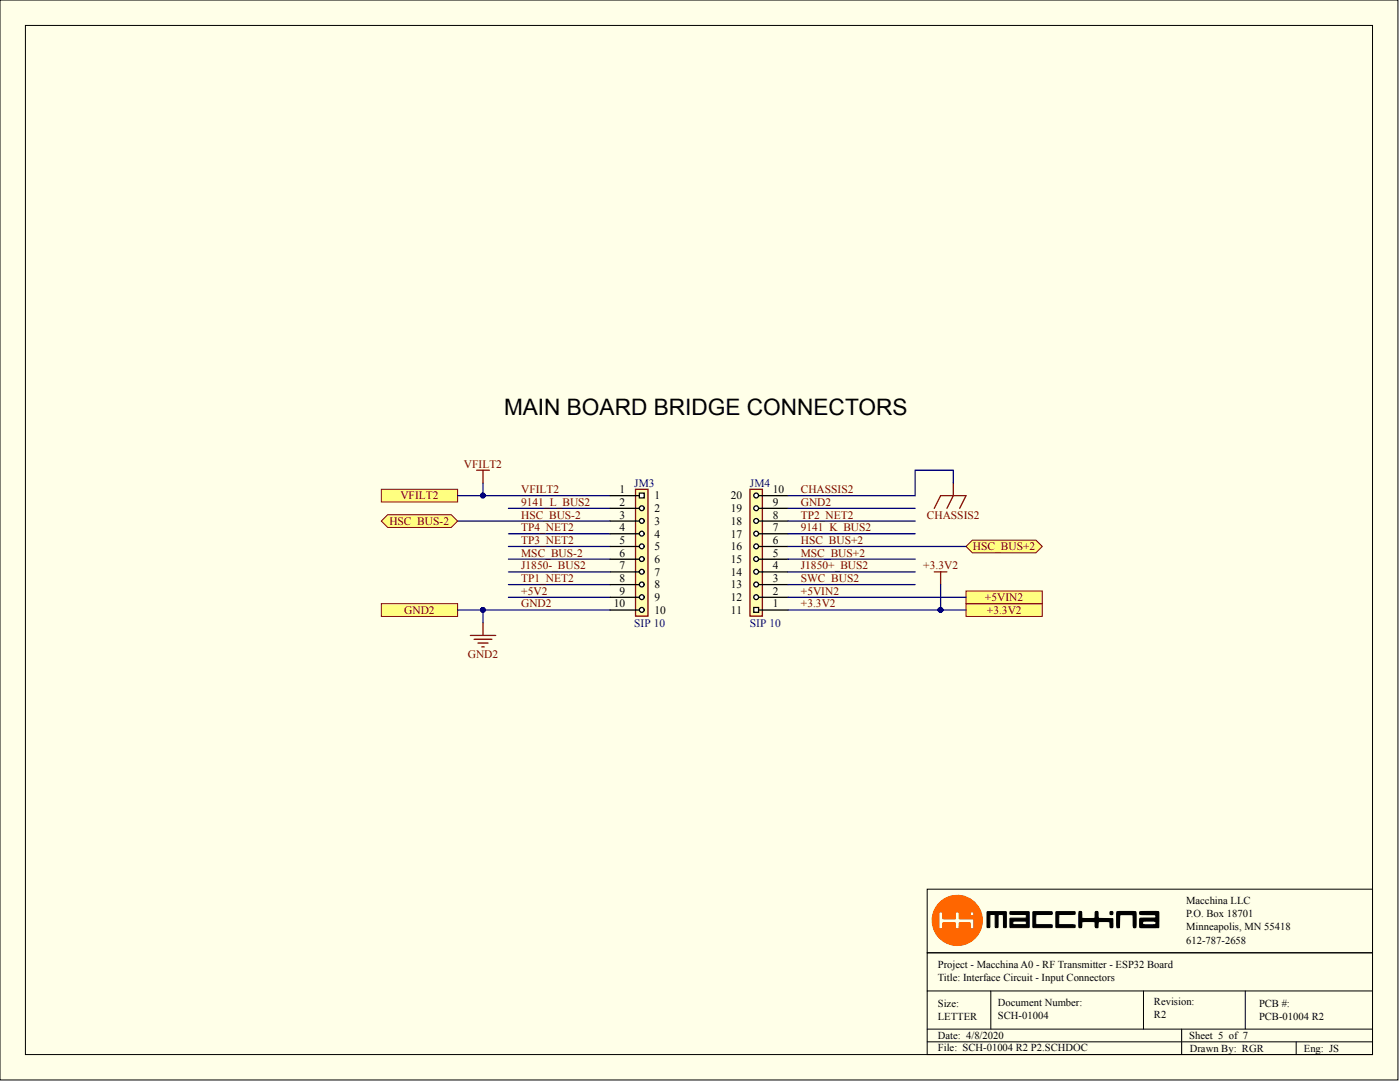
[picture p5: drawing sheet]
<svg xmlns="http://www.w3.org/2000/svg" width="279mm" height="216mm" viewBox="0 0 279 216" stroke-linecap="round" stroke-linejoin="round" font-family="sans-serif">
<g fill="#ffffe8" stroke="#000" stroke-width=".2">
<path d="M0 0h279v215.5h-279z"/>
<path d="M5.1 5.1h268.8v205.3h-268.8z"/>
</g>
<path d="M95.1 93.8h2.6M96.4 93.8v2.6M190.3 96.4v2.5l-1.3 2.5M186.5 101.4l1.2-2.5h5.1l-1.3 2.5M93.9 126.8h5M94.6 127.6h3.6M95.4 128.3h2M96.1 129.1h.5M96.4 124.3v2.5" fill="none" stroke="#800000" stroke-width=".25"/>
<path d="M96.4 96.4v2.5h25.4M91.3 104h30.5M101.5 101.4h20.3M101.5 116.7h20.3M101.5 109h20.3M101.5 106.5h20.3M101.5 111.6h20.3M101.5 114.1h20.3" fill="none" stroke="#000080" stroke-width=".25"/>
<circle cx="96.4" cy="98.9" r=".48" fill="#000080" stroke="#000080" stroke-width=".2"/>
<g fill="#ffff80" stroke="#800000" stroke-width=".2">
<path d="M76.1 97.6h15.2v2.6h-15.2z" fill-rule="evenodd"/>
<path d="M76.1 120.5h15.2v2.5h-15.2z" fill-rule="evenodd"/>
</g>
<path d="M186.5 114.1h2.5M187.7 114.1v2.6" fill="none" stroke="#800000" stroke-width=".25"/>
<path d="M192.8 120.5h15.2v2.5h-15.2z" fill-rule="evenodd" fill="#ffff80" stroke="#800000" stroke-width=".2"/>
<path d="M101.5 119.2h20.3M121.8 121.7h-25.4v2.6" fill="none" stroke="#000080" stroke-width=".25"/>
<circle cx="96.4" cy="121.7" r=".48" fill="#000080" stroke="#000080" stroke-width=".2"/>
<g fill="#ffff80" stroke="#800000" stroke-width=".2">
<path d="M192.8 109l1.3-1.2h12.6l1.3 1.2-1.3 1.3h-12.6z" fill-rule="evenodd"/>
<path d="M77.4 102.7h12.7l1.2 1.3-1.2 1.2h-12.7l-1.3-1.2z" fill-rule="evenodd"/>
</g>
<path d="M91.3 98.9h5.1M91.3 121.7h5.1" fill="none" stroke="#000080" stroke-width=".25"/>
<g fill="#000080" stroke="#000080" stroke-width=".2">
<circle cx="96.4" cy="121.7" r=".48"/>
<circle cx="96.4" cy="98.9" r=".48"/>
</g>
<path d="M192.8 117.9h15.2v2.6h-15.2z" fill-rule="evenodd" fill="#ffff80" stroke="#800000" stroke-width=".2"/>
<path d="M126.8 97.6h2.5v25.3h-2.5z" fill="#ffffb0" stroke="#800000" stroke-width=".25"/>
<path d="M121.8 98.9h5M121.8 101.4h5M121.8 109h5" fill="none" stroke="#000" stroke-width=".25"/>
<g fill="#fff" stroke="#000" stroke-width=".25">
<path d="M127.6 98.4h1v1h-1z"/>
<circle cx="128.1" cy="101.4" r=".48"/>
<circle cx="128.1" cy="109" r=".48"/>
</g>
<path d="M126.8 98.9h.8M121.8 104h5M121.8 106.5h5M126.8 109h.8M126.8 101.4h.8" fill="none" stroke="#000" stroke-width=".25"/>
<g fill="#fff" stroke="#000" stroke-width=".25">
<circle cx="128.1" cy="106.5" r=".48"/>
<circle cx="128.1" cy="103.9" r=".48"/>
</g>
<path d="M121.8 111.6h5M121.8 114.1h5M121.8 116.7h5M121.8 119.2h5M126.8 104h.8M126.8 106.5h.8M121.8 121.7h5" fill="none" stroke="#000" stroke-width=".25"/>
<g fill="#fff" stroke="#000" stroke-width=".25">
<circle cx="128.1" cy="111.6" r=".48"/>
<circle cx="128.1" cy="114.1" r=".48"/>
<circle cx="128.1" cy="116.6" r=".48"/>
<circle cx="128.1" cy="119.2" r=".48"/>
<circle cx="128.1" cy="121.7" r=".48"/>
</g>
<path d="M126.8 111.6h.8M126.8 114.1h.8M126.8 116.7h.8M126.8 119.2h.8M126.8 121.7h.8" fill="none" stroke="#000" stroke-width=".25"/>
<path d="M149.7 97.6h2.5v25.3h-2.5z" fill="#ffffb0" stroke="#800000" stroke-width=".25"/>
<path d="M152.2 119.2h5.1M152.2 111.6h5.1M152.2 121.7h5.1" fill="none" stroke="#000" stroke-width=".25"/>
<g fill="#fff" stroke="#000" stroke-width=".25">
<path d="M150.4 121.2h1v1h-1z"/>
<circle cx="150.9" cy="119.2" r=".48"/>
<circle cx="150.9" cy="111.6" r=".48"/>
</g>
<path d="M151.4 111.6h.8M151.4 119.2h.8M152.2 116.7h5.1M152.2 114.1h5.1M151.4 121.7h.8" fill="none" stroke="#000" stroke-width=".25"/>
<g fill="#fff" stroke="#000" stroke-width=".25">
<circle cx="150.9" cy="114.1" r=".48"/>
<circle cx="150.9" cy="116.6" r=".48"/>
</g>
<path d="M152.2 98.9h5.1M151.4 116.7h.8M151.4 114.1h.8M152.2 109h5.1M152.2 106.5h5.1M152.2 104h5.1M152.2 101.4h5.1" fill="none" stroke="#000" stroke-width=".25"/>
<g fill="#fff" stroke="#000" stroke-width=".25">
<circle cx="150.9" cy="109" r=".48"/>
<circle cx="150.9" cy="106.5" r=".48"/>
<circle cx="150.9" cy="103.9" r=".48"/>
<circle cx="150.9" cy="101.4" r=".48"/>
<circle cx="150.9" cy="98.9" r=".48"/>
</g>
<path d="M151.4 98.9h.8M151.4 109h.8M151.4 106.5h.8M151.4 104h.8M151.4 101.4h.8" fill="none" stroke="#000" stroke-width=".25"/>
<path d="M190.3 96.4v-2.6h-7.7v5.1h-25.3M157.3 119.2h35.5M157.3 116.7h25.3M157.3 114.1h25.3M157.3 111.6h25.3M157.3 109h35.5M157.3 106.5h25.3M157.3 104h25.3M157.3 101.4h25.3M187.7 116.7v5M157.3 121.7h35.5" fill="none" stroke="#000080" stroke-width=".25"/>
<circle cx="187.7" cy="121.7" r=".48" fill="#000080" stroke="#000080" stroke-width=".2"/>
<path d="M185 177.4h88.9v12.7h-88.9zM185 190.1h88.9v20.3h-88.9zM185 197.7h88.9M197.7 197.7v7.6M228.2 197.7v7.6M248.5 197.7v7.6M185 205.3h88.9M185 207.9h88.9M235.8 205.3v5.1M258.7 207.9v2.5" fill="none" stroke="#000" stroke-width=".2"/>
<path d="M186 183.7a5 5 0 0 1 10.1 0 5 5 0 0 1-10.1 0zM187.5 182l-.1 3 .2 .3 .5-.1 .1-1.1h.6l1.8 .1 .1 1.1h.4l.3-.1v-1l2.1-.1 .2 1.2h.6l.1-1.8-.2-.1-2.7-.1-.1-1.2a.4 .4 0 0 0-.5-.1 .4 .4 0 0 0-.2 .4l-.1 .9-2.4 .1-.1-1.3zM193.6 182.4a.4 .4 0 0 0 .8 0 .4 .4 0 0 0-.8 0z" fill="#f60" stroke="#f60" stroke-width=".2"/>
<g fill="#000" stroke="#000" stroke-width=".2">
<path d="M197 181.9h3.8v3.1h-.5l-.1-2.4-.2-.1-.8 .1v2.3a.29 .29 0 0 1-.3 .2 .29 .29 0 0 1-.3-.3v-2.2l-.1-.1h-.8l-.1 .1-.1 2.4-.5 .1zM206.2 181.9l3.8 .1-.1 .5h-3.1l-.1 .9v.9l.1 .2h3.1l.1 .6h-3.8zM210.8 181.9h3.7l.1 .4-.3 .2h-2.9l-.1 .1v1.8l.1 .1 3.1 .1v.5h-3.7z"/>
<path d="M201.6 181.9h3.8v3.2h-3.8v-1.8l3.1-.1 .1-.4-.1-.3-3.1-.1zM202.3 183.8l-.2 .5 .2 .2h2.4l.1-.1-.1-.6z"/>
</g>
<g fill="#000" stroke="#000" stroke-width=".25">
<path d="M215.4 182l.4-.1 .1 1.3 1.8 .1h.8l.1-1.4h.4l.2 1.4h2.9v1.7l-.5 .1-.1-1.1-.1-.1h-1.9l-.3 .1-.1 1.1h-.4l-.2-1.1-.1-.1a4.8 4.8 0 0 0-2.5 .1l-.1 1-.4 .1zM222.9 181.9h3.8v.9v2.3h-.4l-.1-.1-.1-2.4-1.9-.1h-.7l-.1 2.6h-.4a2.05 2.05 0 0 1-.1-1.6z"/>
<path d="M227.5 181.9h1.8a3 3 0 0 1 1.9 .1v3.1h-3.6l-.2-.7a1.18 1.18 0 0 1 .2-1.2h3l.1-.5-.1-.2-3.1-.1zM228.1 183.9l-.1 .4 .2 .2a5.3 5.3 0 0 0 2.5-.1v-.4l-.3-.2z"/>
<circle cx="221.8" cy="182.2" r=".32"/>
</g>
<text font-size="4.5" x="100.6" y="82.7">MAIN BOARD BRIDGE CONNECTORS</text>
<g font-size="2.3" fill="#800000">
<text x="92.6" y="93.3">VFILT2</text>
<text x="79.9" y="99.7">VFILT2</text>
<text x="104" y="98.4">VFILT2</text>
<text x="104" y="100.9">9141_L_BUS2</text>
<text x="159.8" y="98.4">CHASSIS2</text>
<text x="159.8" y="100.9">GND2</text>
<text x="77.7" y="104.7">HSC_BUS-2</text>
<text x="104" y="106">TP4_NET2</text>
<text x="104" y="103.5">HSC_BUS-2</text>
<text x="159.8" y="103.5">TP2_NET2</text>
<text x="159.8" y="106">9141_K_BUS2</text>
<text x="185" y="103.5">CHASSIS2</text>
<text x="104" y="108.5">TP3_NET2</text>
<text x="104" y="113.6">J1850-_BUS2</text>
<text x="104" y="111.1">MSC_BUS-2</text>
<text x="159.8" y="108.5">HSC_BUS+2</text>
<text x="159.8" y="111.1">MSC_BUS+2</text>
<text x="159.8" y="113.6">J1850+_BUS2</text>
<text x="184.3" y="113.6">+3.3V2</text>
<text x="194.1" y="109.8">HSC_BUS+2</text>
<text x="104" y="116.1">TP1_NET2</text>
<text x="104" y="118.7">+5V2</text>
<text x="159.8" y="116.1">SWC_BUS2</text>
<text x="159.8" y="118.7">+5VIN2</text>
<text x="196.6" y="119.9">+5VIN2</text>
<text x="80.7" y="122.5">GND2</text>
<text x="104" y="121.2">GND2</text>
<text x="159.8" y="121.2">+3.3V2</text>
<text x="196.9" y="122.5">+3.3V2</text>
<text x="93.4" y="131.4">GND2</text>
</g>
<g font-size="2.3">
<text x="123.7" y="98.4">1</text>
<text x="123.7" y="100.9">2</text>
<text x="130.6" y="99.7">1</text>
<text x="145.9" y="99.7">20</text>
<text x="154.2" y="100.9">9</text>
<text x="154.2" y="98.4">10</text>
<text x="123.7" y="103.5">3</text>
<text x="123.7" y="106">4</text>
<text x="130.6" y="102.2">2</text>
<text x="130.6" y="104.7">3</text>
<text x="130.6" y="107.3">4</text>
<text x="145.9" y="107.3">17</text>
<text x="145.9" y="104.7">18</text>
<text x="145.9" y="102.2">19</text>
<text x="154.2" y="106">7</text>
<text x="154.2" y="103.5">8</text>
<text x="123.7" y="108.5">5</text>
<text x="123.7" y="111.1">6</text>
<text x="123.7" y="113.6">7</text>
<text x="130.6" y="109.8">5</text>
<text x="130.6" y="112.3">6</text>
<text x="145.9" y="112.3">15</text>
<text x="145.9" y="109.8">16</text>
<text x="154.2" y="111.1">5</text>
<text x="154.2" y="113.6">4</text>
<text x="154.2" y="108.5">6</text>
<text x="123.7" y="116.1">8</text>
<text x="123.7" y="118.7">9</text>
<text x="130.6" y="114.9">7</text>
<text x="130.6" y="117.4">8</text>
<text x="130.6" y="119.9">9</text>
<text x="145.9" y="119.9">12</text>
<text x="145.9" y="117.4">13</text>
<text x="145.9" y="114.9">14</text>
<text x="154.2" y="118.7">2</text>
<text x="154.2" y="116.1">3</text>
<text x="122.5" y="121.2">10</text>
<text x="130.6" y="122.5">10</text>
<text x="145.9" y="122.5">11</text>
<text x="154.2" y="121.2">1</text>
</g>
<g font-size="2.3" fill="#000080">
<text x="126.6" y="97.1">JM3</text>
<text x="149.7" y="97.1">JM4</text>
<text x="126.6" y="125">SIP 10</text>
<text x="149.7" y="125">SIP 10</text>
</g>
<g font-size="2.1">
<text x="236.7" y="180.4">Macchina LLC</text>
<text x="236.7" y="183">P.O. Box 18701</text>
<text x="236.7" y="185.6">Minneapolis, MN 55418</text>
<text x="236.7" y="188.3">612-787-2658</text>
<text x="187.2" y="193.2">Project - Macchina A0 - RF Transmitter - ESP32 Board</text>
<text x="187.2" y="195.8">Title: Interface Circuit - Input Connectors</text>
<text x="187.2" y="200.9">Size:</text>
<text x="187.2" y="203.5">LETTER</text>
<text x="199.2" y="200.6">Document Number:</text>
<text x="199.2" y="203.3">SCH-01004</text>
<text x="230.3" y="200.5">Revision:</text>
<text x="230.3" y="203.2">R2</text>
<text x="251.3" y="200.9">PCB #:</text>
<text x="251.3" y="203.6">PCB-01004 R2</text>
<text x="187.2" y="207.2">Date: 4/8/2020</text>
<text x="187.2" y="209.7">File: SCH-01004 R2 P2.SCHDOC</text>
<text x="237.4" y="207.4">Sheet 5 of 7</text>
<text x="237.5" y="209.8">Drawn By: RGR</text>
<text x="260.2" y="209.8">Eng: JS</text>
</g>
</svg>
